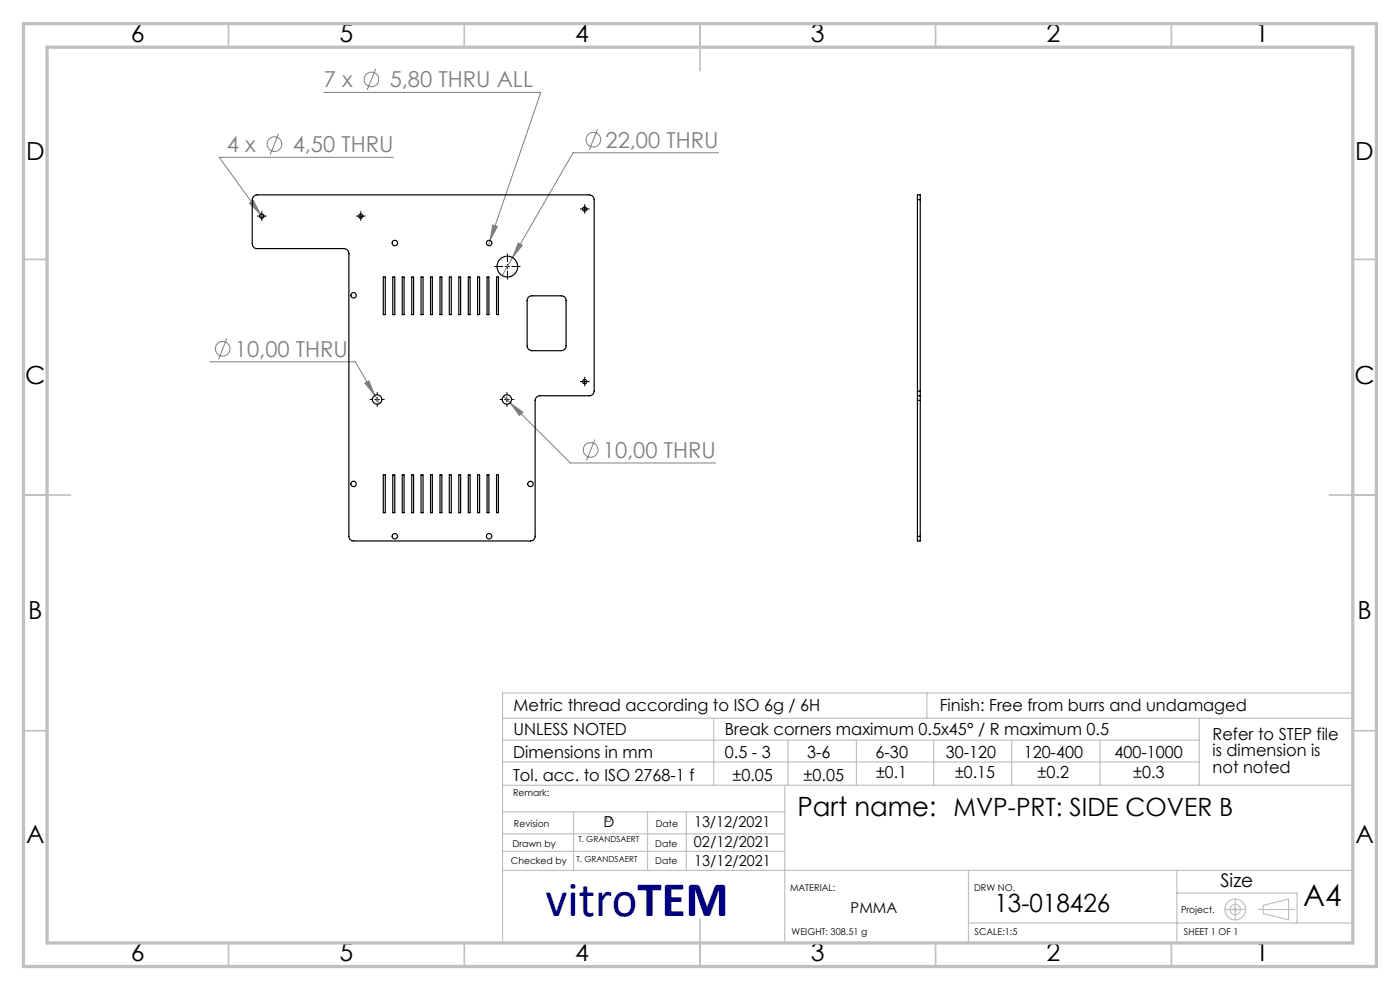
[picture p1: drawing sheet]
<svg xmlns="http://www.w3.org/2000/svg" width="297mm" height="210mm" viewBox="0 0 297 210" stroke-linecap="round" stroke-linejoin="round" font-family="sans-serif">
<g fill="none" stroke="#808080" stroke-width=".21">
<path d="M68.7 19.6h46l-10.7 31.4M79.7 14.6l-1.8 4.5M59.1 28.4l-1.8 4.4M83.5 33.4h-37l8.8 12.1M126.8 27.4l-1.8 4.4M152.4 32.4h-30.8l-12.9 22.2M52.9 43.1l.9-.6 1.5 3zM55.3 45.5l.5 .7M104 51l-.4 1.1M104.5 47.7l1 .3-1.5 3zM108.7 54.6l-2.2 3.8M110 51.5l.8 .5-2.1 2.6z"/>
<path d="M44.5 76.8h30.9l4.1 7.1M48.1 71.8l-1.7 4.4M77.4 81.3l.9-.5 1.2 3.1zM79.5 83.9l1 1.7M106.8 84.1l14.2 14.1h30.9M108.2 85.5l2.7 1.9-.7 .8zM126.2 93.2l-1.8 4.5"/>
<circle cx="78.8" cy="16.8" r="1.55"/>
<circle cx="58.2" cy="30.6" r="1.55"/>
<circle cx="125.9" cy="29.6" r="1.55"/>
<circle cx="47.2" cy="74" r="1.55"/>
<circle cx="125.3" cy="95.4" r="1.55"/>
</g>
<g fill="none" stroke="#c0c0c0" stroke-width=".25">
<path d="M106.6 152.4h180.1M106.7 157h147.7M151.4 152.4v14.2M167.1 157v9.6M181.7 157v9.6M196.6 147v5.4M198.1 157v9.6M214.6 157v9.6M233.4 157v9.6M254.4 152.4v14.2M286.7 147h-180.1v52.7M106.6 166.6h180.1"/>
<path d="M106.6 161.6h147.8M106.6 176.9h59.9M106.6 172.2h59.9M121.7 172.2v12.4M137.4 172.2v12.4M145.6 172.2v12.3M166.5 166.6v33.2M106.6 180.6h59.9M106.6 184.6h180.1M205.5 195.8h81.2M205.5 184.6v15.2M249.7 184.6v15.2"/>
<path d="M249.7 189.4h25.5v6.4M259.9 192.9h4.4M262 190.7v4.4M267.1 192.9h7.6M268 192l5.4-1.3v4.4l-5.4-1.3z"/>
<circle cx="262" cy="192.9" r=".27"/>
<circle cx="262" cy="192.9" r="2.21"/>
<circle cx="262" cy="192.9" r="1.11"/>
</g>
<g fill="none" stroke="#000" stroke-width=".21" stroke-dasharray="15.2 1.3 1.3 1.3">
<path d="M55.1 45.8h-.5M55.6 45.3v-.4M55.6 46.3v.5M56.1 45.8h.4M76.1 45.8h-.5M76.6 45.3v-.4M76.6 46.3v.5M77.1 45.8h.4M106.7 56.5h-1.7M107.7 55.5v-1.7M107.7 57.5v1.7M108.7 56.5h1.7"/>
<path d="M123.6 44.3h-.5M124.1 43.8v-.4M124.1 44.8v.5M124.6 44.3h.4M79 84.7h-.5M80 83.7v-.5M80 85.7v.5M81 84.7h.5M106.6 84.7h-.5M107.6 83.7v-.5M107.6 85.7v.5M108.6 84.7h.5"/>
<path d="M123.6 80.9h-.5M124.1 80.4v-.4M124.1 81.4v.5M124.6 80.9h.4"/>
</g>
<g fill="none" stroke="#000" stroke-width=".21">
<path d="M55 45.9h1M55.5 45.4v.9M76 45.9h1M76.5 45.4v.9M107.1 56.5h1M107.6 56v1M123.5 44.3h1M124 43.8v1.1M79.5 84.8h1M80 84.2v1.1M107 84.8h1M107.5 84.2v1.1"/>
<path d="M123.5 81h1M124 80.5v.9"/>
</g>
<g fill="none" stroke="#c0c0c0" stroke-width=".35">
<path d="M48.5 5v5M98.5 5v5M148.5 5v10M198.5 5v5M248.5 5v5M5 55h5M287 55h5M5 105h10M282 105h10M5 155h5M287 155h5M148.5 195v10"/>
<path d="M48.5 200v5M98.5 200v5M198.5 200v5M248.5 200v5"/>
</g>
<path d="M5 5h287v200h-287zM10 10h277v190h-277z" fill="none" stroke="#c0c0c0" stroke-width=".7"/>
<path d="M52.9 43.1l2.4 2.4-1.5-3zM77.4 81.3l2.1 2.6-1.2-3.1zM108.2 85.5l2 2.7 .7-.8zM110 51.5l-1.3 3.1 2.1-2.6zM104.5 47.7l-.5 3.3 1.5-3z" fill="#808080"/>
<g fill="none" stroke="#000" stroke-width=".25">
<path d="M53.7 41.8l.3-.3 .5-.2h70.5a1.09 1.09 0 0 1 1 1.1v40.6a1.02 1.02 0 0 1-1 1h-10.5a1.02 1.02 0 0 0-1 .9v28.9a.96 .96 0 0 1-1 1h-37.5a.96 .96 0 0 1-1-1v-60a1.09 1.09 0 0 0-1-1.1h-18.5a1.02 1.02 0 0 1-1-1v-9.3zM81.3 58.8h.4v7.9h-.4zM83.3 58.8h.4v7.9h-.4zM85.3 58.8h.4v7.9h-.4zM87.3 58.8h.4v7.9h-.4zM89.3 58.8h.4v7.9h-.4zM91.3 58.8h.4v7.9h-.4zM93.3 58.8h.4v7.9h-.4zM95.3 58.8h.4v7.9h-.4zM97.3 58.8h.4v7.9h-.4zM99.3 58.8h.4v7.9h-.4zM101.3 58.8h.4v7.9h-.4z"/>
<path d="M103.3 58.8h.4v7.9h-.4zM105.3 58.8h.4v7.9h-.4zM194.6 42.4v-1.1h.6v1.1M194.6 42.4h.6M194.6 42.4v40.6M195.2 42.4v40.6M112.1 63l.7-.2h6.3a.96 .96 0 0 1 1 .9v9.7a1.02 1.02 0 0 1-1 1h-6.3a1.02 1.02 0 0 1-1-1v-9.8zM194.6 83v1M194.6 84v.9M194.6 84h.6M194.6 83h.6M194.6 84.9v28.9"/>
<path d="M194.6 84.9h.6M195.2 83v1M195.2 84v.9M195.2 84.9v28.9M81.3 100.7h.4v8.1h-.4zM83.3 100.7h.4v8.1h-.4zM85.3 100.7h.4v8.1h-.4zM87.3 100.7h.4v8.1h-.4zM89.3 100.7h.4v8.1h-.4zM91.3 100.7h.4v8.1h-.4zM93.3 100.7h.4v8.1h-.4zM95.3 100.7h.4v8.1h-.4z"/>
<path d="M97.3 100.7h.4v8.1h-.4zM99.3 100.7h.4v8.1h-.4zM101.3 100.7h.4v8.1h-.4zM103.3 100.7h.4v8.1h-.4zM105.3 100.7h.4v8.1h-.4zM194.6 113.8v1h.6v-1M194.6 113.8h.6"/>
<circle cx="55.5" cy="45.8" r=".46"/>
<circle cx="76.5" cy="45.8" r=".44"/>
<circle cx="83.8" cy="51.6" r=".58"/>
<circle cx="103.8" cy="51.6" r=".58"/>
<circle cx="107.6" cy="56.6" r="2.2"/>
<circle cx="124" cy="44.4" r=".45"/>
<circle cx="75" cy="62.6" r=".58"/>
<circle cx="80" cy="84.8" r="1"/>
<circle cx="107.5" cy="84.7" r="1"/>
<circle cx="124" cy="80.9" r=".46"/>
<circle cx="75" cy="102.6" r=".58"/>
<circle cx="83.8" cy="113.8" r=".58"/>
<circle cx="103.8" cy="113.8" r=".58"/>
<circle cx="112.5" cy="102.7" r=".59"/>
</g>
<text font-size="10.6" fill="#000080" x="115.8" y="194.4">vitroTEM</text>
<text font-size="6.3" x="276.5" y="192.2">A4</text>
<text font-size="5.6" x="169.2" y="173.1">Part name: MVP-PRT: SIDE COVER B</text>
<g font-size="5.3">
<text x="27.8" y="8.9">6</text>
<text x="72" y="8.9">5</text>
<text x="122" y="8.9">4</text>
<text x="172" y="8.9">3</text>
<text x="222" y="8.9">2</text>
<text x="266.3" y="8.9">1</text>
<text x="5.5" y="33.9">D</text>
<text x="287.5" y="33.9">D</text>
<text x="5.3" y="81.4">C</text>
<text x="287.3" y="81.4">C</text>
<text x="6" y="131.4">B</text>
<text x="288" y="131.4">B</text>
<text x="5.5" y="178.9">A</text>
<text x="287.5" y="178.9">A</text>
<text x="211" y="193.5">13-018426</text>
<text x="27.8" y="203.9">6</text>
<text x="72" y="203.9">5</text>
<text x="122" y="203.9">4</text>
<text x="172" y="203.9">3</text>
<text x="222" y="203.9">2</text>
<text x="266.3" y="203.9">1</text>
</g>
<g font-size="4.7" fill="#808080">
<text x="68.7" y="18.5">7 x</text>
<text x="82.7" y="18.5">5,80 THRU ALL</text>
<text x="48.1" y="32.3">4 x</text>
<text x="62.1" y="32.3">4,50 THRU</text>
<text x="128.5" y="31.3">22,00 THRU</text>
<text x="49.8" y="75.7">10,00 THRU</text>
<text x="127.9" y="97.1">10,00 THRU</text>
</g>
<text font-size="4" x="258.9" y="188.1">Size</text>
<g font-size="3.5">
<text x="108.9" y="156">UNLESS NOTED</text>
<text x="108.9" y="150.8">Metric thread according to ISO 6g / 6H</text>
<text x="153.8" y="156">Break corners maximum 0.5x45° / R maximum 0.5</text>
<text x="199.3" y="150.8">Finish: Free from burrs and undamaged</text>
<text x="108.8" y="160.7">Dimensions in mm</text>
<text x="153.8" y="160.7">0.5 - 3</text>
<text x="171.2" y="160.7">3-6</text>
<text x="185.7" y="160.7">6-30</text>
<text x="200.6" y="160.7">30-120</text>
<text x="217.2" y="160.7">120-400</text>
<text x="236.5" y="160.7">400-1000</text>
<text x="257.2" y="156.9">Refer to STEP file</text>
<text x="257.2" y="160.4">is dimension is</text>
<text x="108.8" y="165.6">Tol. acc. to ISO 2768-1 f</text>
<text x="155.4" y="165.6">±0.05</text>
<text x="170.5" y="165.6">±0.05</text>
<text x="185.9" y="165">±0.1</text>
<text x="202.6" y="165">±0.15</text>
<text x="220.1" y="165">±0.2</text>
<text x="240.4" y="165">±0.3</text>
<text x="257.2" y="163.9">not noted</text>
</g>
<g font-size="3.2">
<text x="128" y="175.5">D</text>
<text x="147.2" y="179.7">02/12/2021</text>
<text x="147.2" y="175.5">13/12/2021</text>
<text x="147.3" y="183.7">13/12/2021</text>
<text x="180.5" y="193.6">PMMA</text>
</g>
<g font-size="2">
<text x="108.8" y="168.9">Remark:</text>
<text x="108.7" y="179.6">Drawn by</text>
<text x="109" y="175.5">Revision</text>
<text x="139" y="179.6">Date</text>
<text x="139.1" y="175.5">Date</text>
<text x="108.4" y="183.2">Checked by</text>
<text x="139" y="183.2">Date</text>
<text x="167.6" y="189">MATERIAL:</text>
<text x="206.6" y="189">DRW NO.</text>
<text x="250.6" y="193.6">Project.</text>
<text x="167.9" y="198.4">WEIGHT: 308.51 g</text>
<text x="206.8" y="198.4">SCALE:1:5</text>
<text x="251.2" y="198.4">SHEET 1 OF 1</text>
</g>
<g font-size="1.8">
<text x="122.7" y="178.6">T. GRANDSAERT</text>
<text x="128.5" y="174.4">D</text>
<text x="122.3" y="182.8">T. GRANDSAERT</text>
</g>
</svg>
